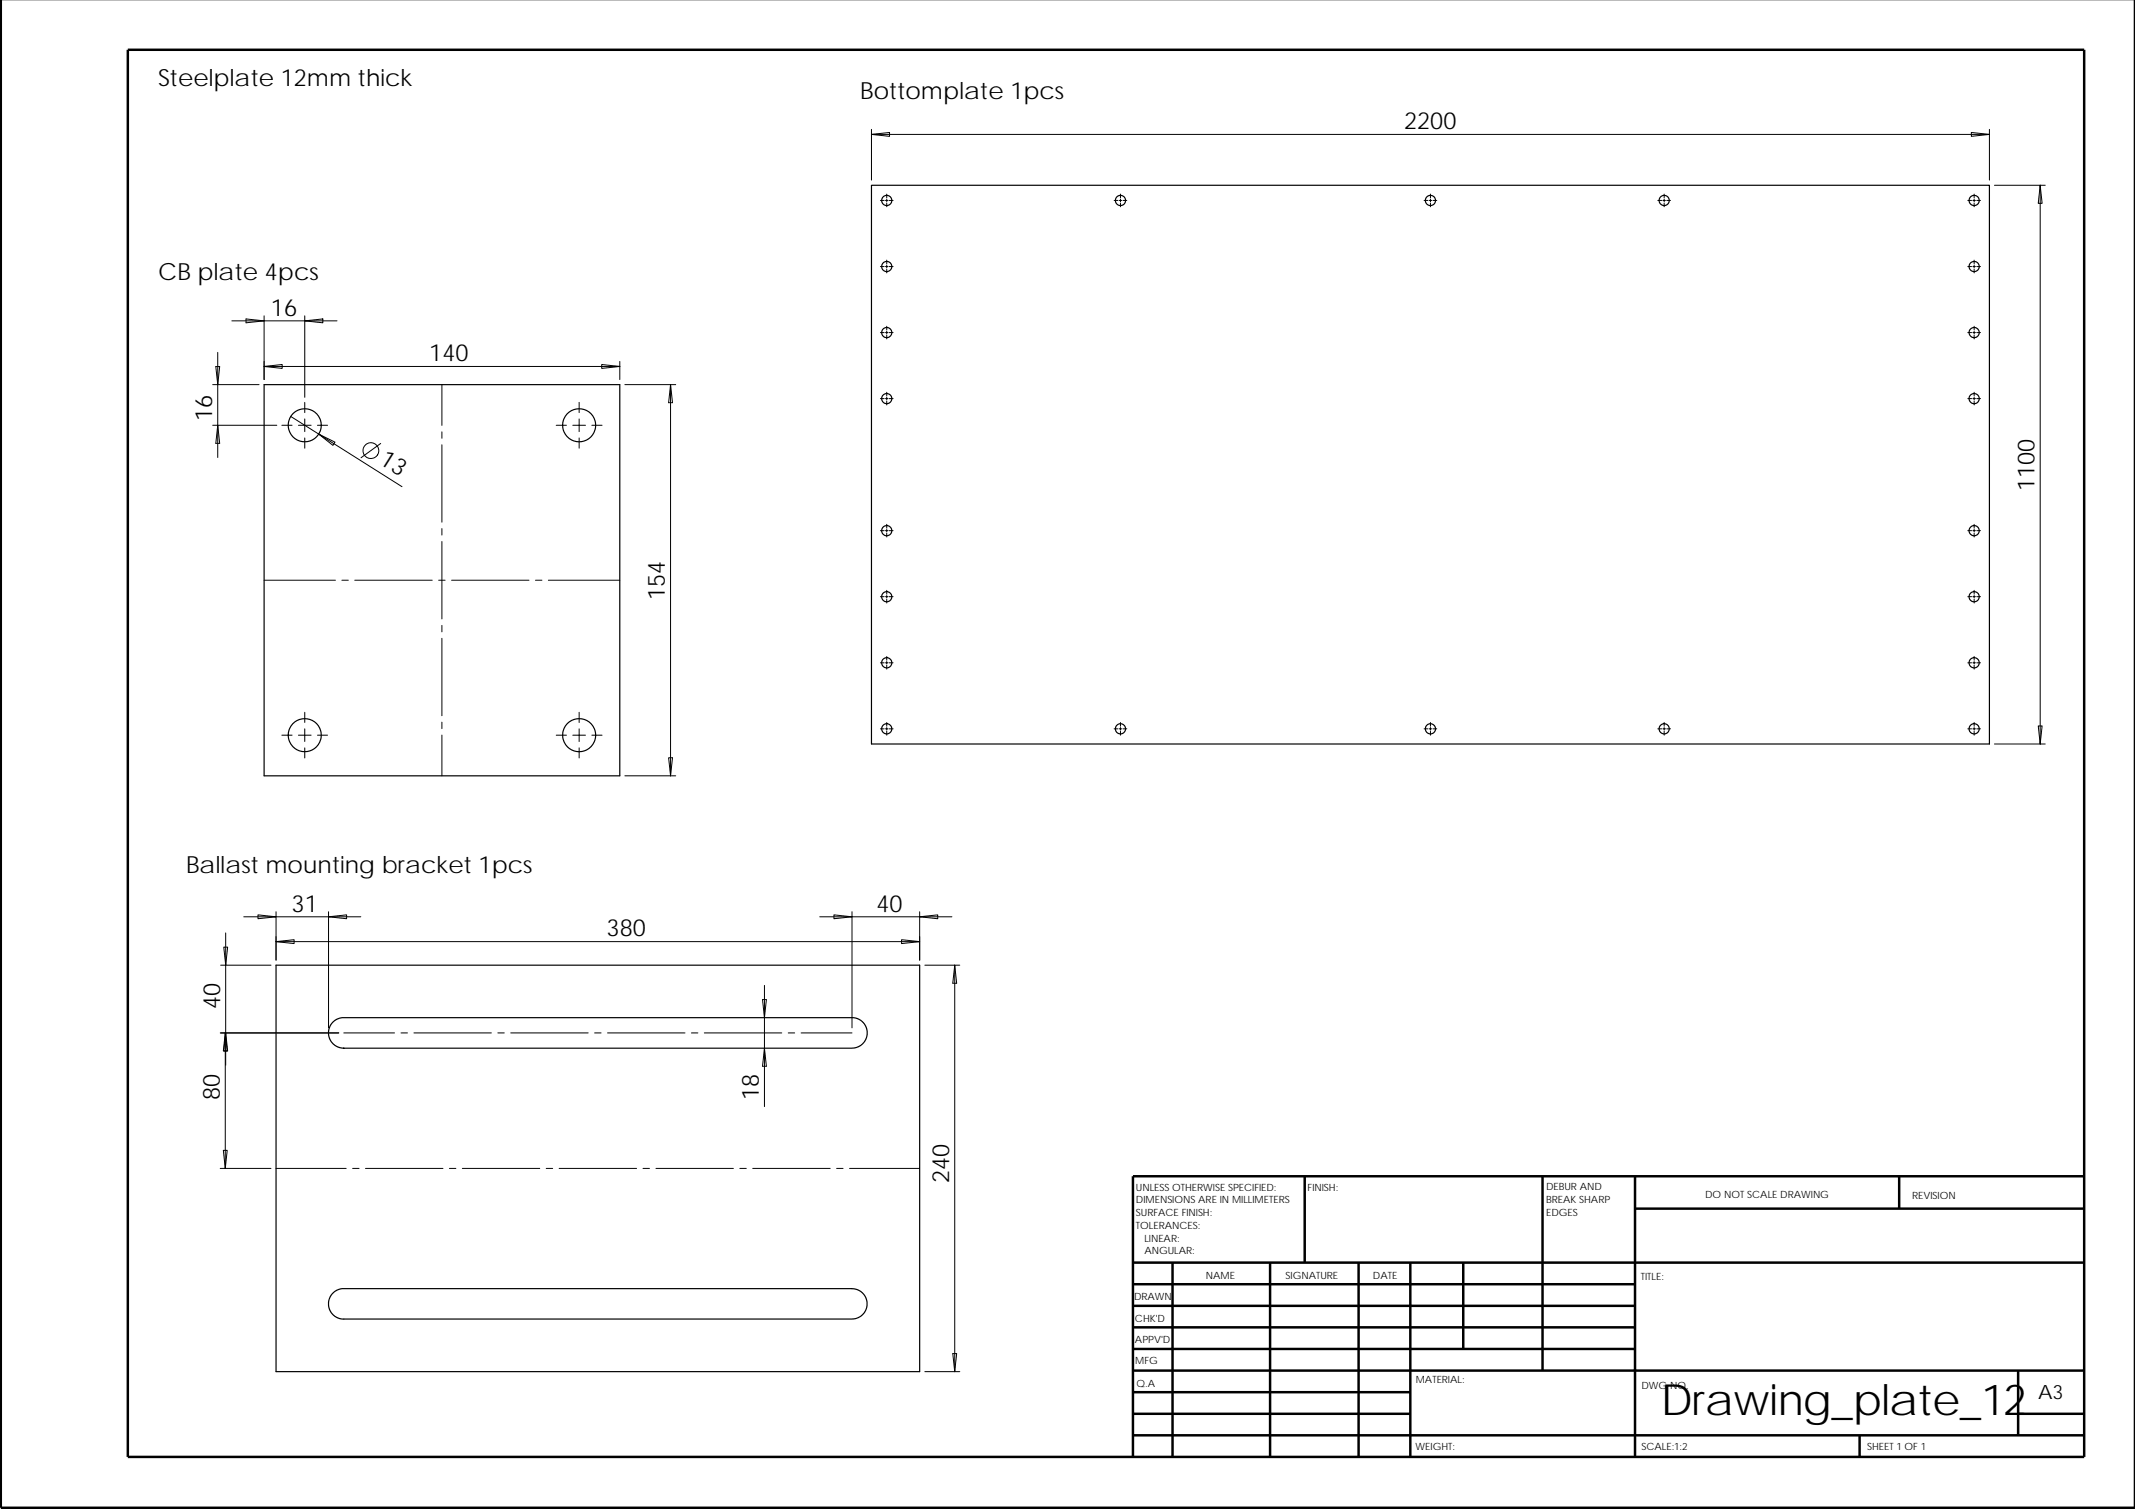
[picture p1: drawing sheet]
<svg xmlns="http://www.w3.org/2000/svg" width="420mm" height="297mm" viewBox="0 0 420 297" stroke-linecap="round" stroke-linejoin="round" font-family="sans-serif">
<g fill="none" stroke="#000" stroke-width=".49">
<path d="M.2 0v296.8h419.9v-296.8M25.2 9.8h385v277h-385zM256.8 231.5v17M303.6 231.5v38.3M321.8 237.9h88.4M321.8 231.5v55.3M373.7 231.5v6.4M410.2 231.5h-187.2v55.3M223 248.5h187.2M223 257h98.8M223 252.8h98.8M230.7 248.5v38.3"/>
<path d="M249.9 248.5v38.3M267.4 248.5v38.3M277.5 248.5v38.3M288 248.5v17M223 278.3h54.5M223 274h54.5M223 269.8h187.2M223 265.5h98.8M223 261.3h98.8M397.2 278.3h13M397.2 269.8v12.7M223 282.5h187.2"/>
<path d="M366 282.5v4.3"/>
</g>
<g fill="none" stroke="#000" stroke-width=".23">
<path d="M171.5 36.5h220v110h-220zM52 75.7h70v77h-70zM54.3 190h126.7v80h-126.7zM67.7 206.3l-1.1-.2-1-.5-.6-.9-.3-1.1v-1l.5-1 .8-.8 1.3-.5h100.6l1 .3 .8 .5 .6 .8 .4 1.1-.2 1.3-.6 1.1-1 .7-1.2 .2h-100M65.6 254.4l.8-.5 .9-.2h100.7l1.1 .3 .9 .8 .5 1 .1 1.2-.2 .9-.7 .9-.8 .6-1.2 .3h-100.3l-.8-.2-.7-.4-.7-.7-.4-.7-.1-.7v-1l.4-1z"/>
<circle cx="174.5" cy="39.5" r="1"/>
<circle cx="220.5" cy="39.5" r="1.01"/>
<circle cx="281.5" cy="39.5" r="1.01"/>
<circle cx="327.5" cy="39.5" r="1"/>
<circle cx="388.5" cy="39.5" r="1.01"/>
<circle cx="174.5" cy="52.5" r="1"/>
<circle cx="388.5" cy="52.5" r="1"/>
<circle cx="174.5" cy="65.5" r="1"/>
<circle cx="174.5" cy="78.5" r="1"/>
<circle cx="388.5" cy="65.5" r="1"/>
<circle cx="388.5" cy="78.5" r="1"/>
<circle cx="60" cy="83.7" r="3.2"/>
<circle cx="114" cy="83.7" r="3.3"/>
<circle cx="174.5" cy="104.5" r="1"/>
<circle cx="174.5" cy="117.5" r="1"/>
<circle cx="388.5" cy="104.5" r="1"/>
<circle cx="388.5" cy="117.5" r="1"/>
<circle cx="174.5" cy="130.5" r="1"/>
<circle cx="388.5" cy="130.5" r="1.01"/>
<circle cx="60" cy="144.7" r="3.3"/>
<circle cx="114" cy="144.7" r="3.3"/>
<circle cx="174.5" cy="143.5" r="1"/>
<circle cx="220.5" cy="143.5" r="1.01"/>
<circle cx="281.5" cy="143.5" r="1.01"/>
<circle cx="327.5" cy="143.5" r="1"/>
<circle cx="388.5" cy="143.5" r="1.01"/>
</g>
<g fill="none" stroke="#000" stroke-width=".2">
<path d="M171.5 26.5l3.6-.4v.7zM171.5 25.5v10M171.5 26.5h220M173.3 39.5h.7M174.3 39.5h.5M174.5 39.2v.5M174.5 38.2v.8M174.5 40v.7M175 39.5h.8M219.3 39.5h.7M220.2 39.5h.6M220.5 38.2v.8"/>
<path d="M220.5 40v.7M220.5 39.2v.5M221 39.5h.8M280.3 39.5h.7M281.3 39.5h.5M281.5 38.2v.8M281.5 40v.7M281.5 39.2v.5M282 39.5h.8M326.3 39.5h.7M327.2 39.5h.6M327.5 38.2v.8"/>
<path d="M327.5 40v.7M327.5 39.2v.5M328 39.5h.7M387.3 39.5h.7M388 26.1l3.5 .4-3.5 .3zM388.2 39.5h.6M388.5 38.2v.8M388.5 39.2v.5M388.5 40v.7M389 39.5h.8M391.5 25.5v10M392.5 36.5h10"/>
<path d="M401.5 36.5l.4 3.5h-.8zM401.5 36.5v110M173.3 52.5h.7M174.3 52.5h.5M174.5 51.2v.8M174.5 53v.7M174.5 52.2v.5M175 52.5h.8M387.3 52.5h.7M388.2 52.5h.6M388.5 51.2v.8M388.5 52.2v.5"/>
<path d="M388.5 53v.7M389 52.5h.8M41.9 75.7h9.1M42.5 72.2h.7l-.3 3.5zM42.9 69.4v14.3M45.6 63.2h20.7M48.4 62.8l3.6 .4-3.6 .3zM52 72.1l3.5-.3v.7zM52 72.1h70M52 62.2v12.5M60 62.2v16M60 79.2v2"/>
<path d="M60 63.2l3.5-.4v.7zM87 75.7v8M114 79.2v2M118.4 71.8l3.6 .3-3.6 .4zM122 71.1v3.6M123 75.7h10M132 75.7v77M132 75.7l.3 3.6h-.7zM173.3 78.5h.7M173.3 65.5h.7M174.3 78.5h.5M174.3 65.5h.5"/>
<path d="M174.5 64.2v.8M174.5 66v.7M174.5 77.2v.8M174.5 79v.7M174.5 65.2v.5M174.5 78.2v.5M175 78.5h.8M175 65.5h.8M387.3 78.5h.7M387.3 65.5h.7M388.2 78.5h.6M388.2 65.5h.6"/>
<path d="M388.5 64.2v.8M388.5 65.2v.5M388.5 66v.7M388.5 77.2v.8M388.5 78.2v.5M388.5 79v.7M389 78.5h.8M389 65.5h.8M41.9 83.7h12.6M42.9 83.7v6.4M42.9 83.7l.3 3.6h-.7zM55.5 83.7h2"/>
<path d="M57.2 82l21.9 13.8M58.7 83.7h2.5M60 82.5v2.5M60 86.2v2M62.5 83.7h2M62.7 85.4l3.2 1.6-.4 .7zM74.9 87.3l-3.9 2.8M87 85v1.3M87 87.5v15.3M109.5 83.7h2M112.7 83.7h2.5M114 82.5v2.5"/>
<path d="M114 86.2v2M116.5 83.7h2M52 114.2h14M67.3 114.2h1.2M69.8 114.2h15.3M86.3 114.2h1.3M87 104.1v1.2M87 106.6v15.2M88.9 114.2h15.2M105.4 114.2h1.2M107.9 114.2h14.1M173.3 104.5h.7"/>
<path d="M173.3 117.5h.7M174.3 117.5h.5M174.3 104.5h.5M174.5 103.2v.8M174.5 105v.7M174.5 104.2v.5M174.5 117.2v.5M174.5 116.2v.8M174.5 118v.7M175 104.5h.8M175 117.5h.8M387.3 117.5h.7"/>
<path d="M387.3 104.5h.7M388.2 117.5h.6M388.2 104.5h.6M388.5 103.2v.8M388.5 104.2v.5M388.5 105v.7M388.5 116.2v.8M388.5 117.2v.5M388.5 118v.7M389 117.5h.8M389 104.5h.8M87 123.1v1.3"/>
<path d="M87 125.6v15.3M173.3 130.5h.7M174.3 130.5h.5M174.5 129.2v.8M174.5 130.2v.5M174.5 131v.7M175 130.5h.8M387.3 130.5h.7M388.2 130.5h.6M388.5 129.2v.8M388.5 130.2v.5M388.5 131v.7"/>
<path d="M389 130.5h.8M55.5 144.7h2M58.7 144.7h2.5M60 140.2v2M60 147.2v2M60 143.5v2.5M62.5 144.7h2M87 142.2v1.2M87 144.7v8M109.5 144.7h2M112.7 144.7h2.5M114 140.2v2"/>
<path d="M114 143.5v2.5M114 147.2v2M116.5 144.7h2M123 152.7h10M131.6 149.2h.7l-.3 3.5zM173.3 143.5h.7M174.3 143.5h.5M174.5 143.2v.5M174.5 142.2v.8M174.5 144v.7M175 143.5h.8M219.3 143.5h.7"/>
<path d="M220.2 143.5h.6M220.5 142.2v.8M220.5 144v.7M220.5 143.2v.5M221 143.5h.8M280.3 143.5h.7M281.3 143.5h.5M281.5 142.2v.8M281.5 144v.7M281.5 143.2v.5M282 143.5h.8M326.3 143.5h.7"/>
<path d="M327.2 143.5h.6M327.5 142.2v.8M327.5 144v.7M327.5 143.2v.5M328 143.5h.7M387.3 143.5h.7M388.2 143.5h.6M388.5 143.2v.5M388.5 142.2v.8M388.5 144v.7M389 143.5h.8M392.5 146.5h10"/>
<path d="M401.1 142.9h.8l-.4 3.6zM54.3 179.5v9.5M64.7 179.5v22.8M167.7 179.5v22.8M181 179.5v9.5M43.4 190h9.9M44 186.4h.8l-.4 3.6zM44.4 183.6v19.7M48 180.5h16.7M50.8 180.1l3.5 .4-3.5 .3zM54.3 185.4l3.6-.4v.7zM54.3 185.4h126.7"/>
<path d="M64.7 180.5l3.5-.4v.7zM64.7 180.5h6.3M150.1 196.8h.7l-.4 3.5zM150.4 194v23.8M161.3 180.5h6.4M164.1 180.1l3.6 .4-3.6 .3zM167.7 180.5h19.6M177.4 185l3.6 .4-3.6 .3zM181 180.5l3.5-.4v.7zM182 190h6.9M187.9 190l.4 3.5h-.8zM187.9 190v80"/>
<path d="M43.3 203.3h23.4M44.3 203.3l.4 3.6h-.7zM44.3 203.3v26.7M44.4 203.3l.4 3.6h-.8zM44.4 203.3v6.4M67.7 203.3h9.9M78.9 203.3h1.3M81.5 203.3h15.2M98 203.3h1.2M100.5 203.3h15.2M117 203.3h1.3M119.6 203.3h15.2"/>
<path d="M136.1 203.3h1.2M138.6 203.3h15.2M150.4 206.3l.4 3.6h-.7zM155.1 203.3h1.3M157.7 203.3h10M43.3 230h10M44 226.4h.7l-.4 3.6zM54.3 230h13.8M69.4 230h1.3M71.9 230h15.3M88.4 230h1.3M91 230h15.2"/>
<path d="M107.5 230h1.3M110 230h15.3M126.5 230h1.3M129.1 230h15.2M145.6 230h1.3M148.1 230h15.3M164.6 230h1.3M167.2 230h13.8M182 270h6.9M187.5 266.4h.8l-.4 3.6z"/>
<circle cx="73" cy="88.7" r="1.56"/>
</g>
<text font-size="8.5" x="326.9" y="278.5">Drawing_plate_12</text>
<g font-size="4.7">
<text x="31.1" y="16.9">Steelplate 12mm thick</text>
<text x="169.3" y="19.4">Bottomplate 1pcs</text>
<text x="276.3" y="25.4">2200</text>
<text x="31.1" y="55.2">CB plate 4pcs</text>
<text x="53.3" y="62.1">16</text>
<text x="84.5" y="71.1">140</text>
<text x="41.8" y="83" transform="rotate(-90 41.8 83)">16</text>
<text x="74.5" y="91.1" transform="rotate(32 74.5 91.1)">13</text>
<text x="400.4" y="96.6" transform="rotate(-90 400.4 96.6)">1100</text>
<text x="130.9" y="118.1" transform="rotate(-90 130.9 118.1)">154</text>
<text x="36.6" y="171.9">Ballast mounting bracket 1pcs</text>
<text x="57.4" y="179.5">31</text>
<text x="172.5" y="179.5">40</text>
<text x="119.4" y="184.3">380</text>
<text x="43.3" y="198.6" transform="rotate(-90 43.3 198.6)">40</text>
<text x="43.2" y="216.5" transform="rotate(-90 43.2 216.5)">80</text>
<text x="149.3" y="216.5" transform="rotate(-90 149.3 216.5)">18</text>
<text x="186.8" y="232.9" transform="rotate(-90 186.8 232.9)">240</text>
</g>
<text font-size="3.9" x="401.1" y="275.4">A3</text>
<g font-size="2">
<text x="223.6" y="234.4">UNLESS OTHERWISE SPECIFIED:</text>
<text x="223.6" y="236.9">DIMENSIONS ARE IN MILLIMETERS</text>
<text x="223.6" y="239.4">SURFACE FINISH:</text>
<text x="257.3" y="234.4">FINISH:</text>
<text x="304.3" y="234.3">DEBUR AND</text>
<text x="304.3" y="239.3">EDGES</text>
<text x="304.3" y="236.8">BREAK SHARP</text>
<text x="335.6" y="235.8">DO NOT SCALE DRAWING</text>
<text x="376.3" y="236">REVISION</text>
<text x="223.6" y="241.9">TOLERANCES:</text>
<text x="225.2" y="244.4">LINEAR:</text>
<text x="225.2" y="246.9">ANGULAR:</text>
<text x="237.3" y="251.8">NAME</text>
<text x="253" y="251.8">SIGNATURE</text>
<text x="270.2" y="251.8">DATE</text>
<text x="223.2" y="255.9">DRAWN</text>
<text x="322.9" y="252.1">TITLE:</text>
<text x="223.4" y="260.2">CHK'D</text>
<text x="223.4" y="264.3">APPV'D</text>
<text x="223.4" y="268.6">MFG</text>
<text x="223.6" y="273">Q.A</text>
<text x="278.6" y="272.3">MATERIAL:</text>
<text x="323" y="273.5">DWG NO.</text>
<text x="278.6" y="285.4">WEIGHT:</text>
<text x="323" y="285.4">SCALE:1:2</text>
<text x="367.4" y="285.4">SHEET 1 OF 1</text>
</g>
</svg>
